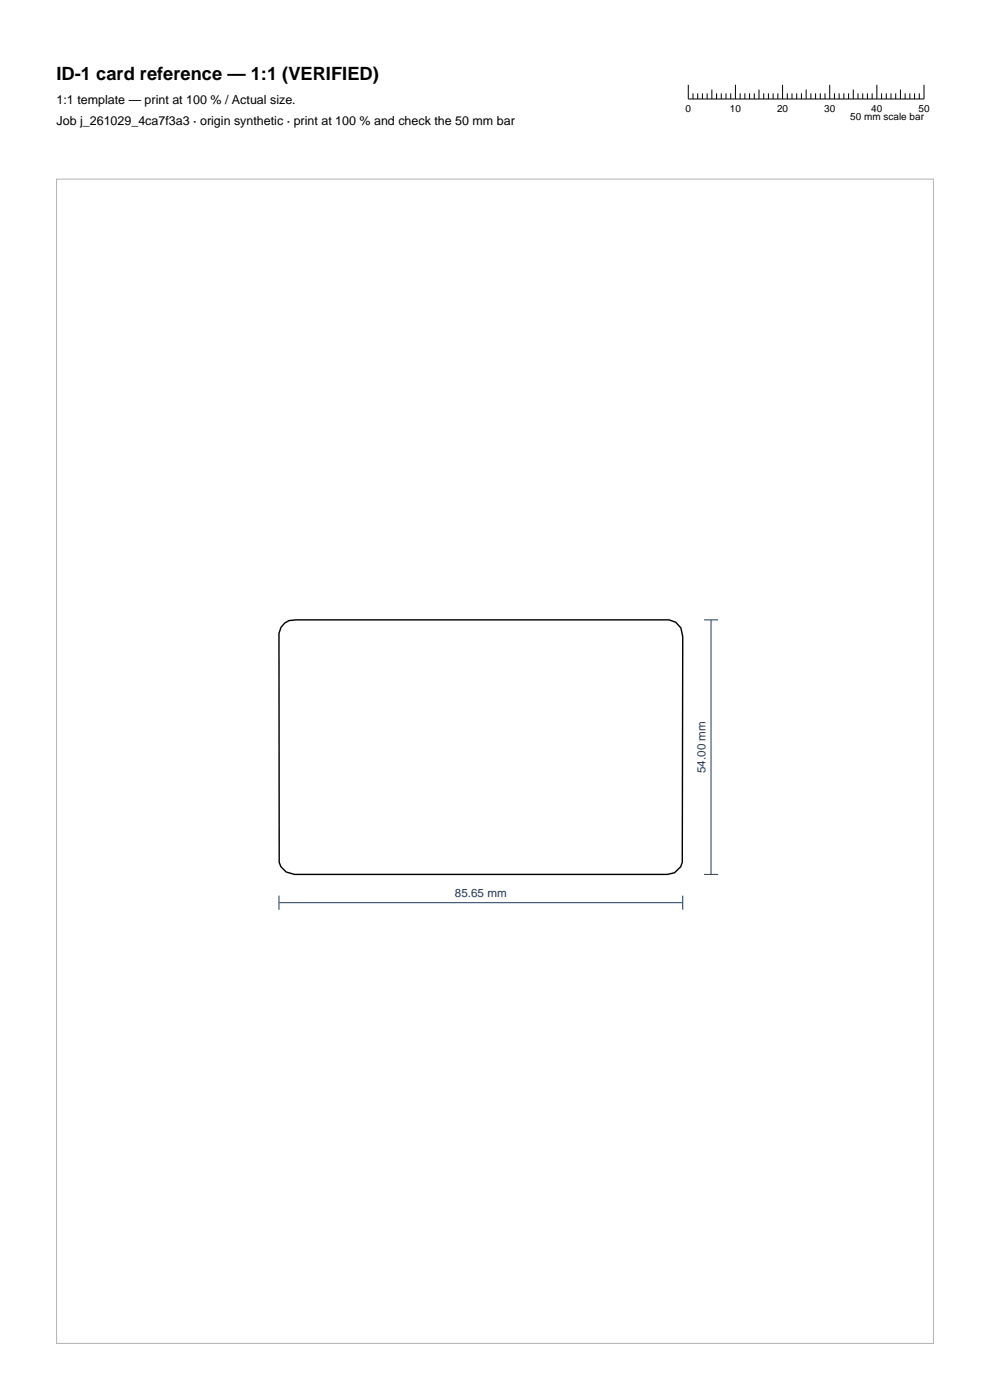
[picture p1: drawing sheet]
<svg xmlns="http://www.w3.org/2000/svg" width="210mm" height="297mm" viewBox="0 0 210 297" stroke-linecap="round" stroke-linejoin="round" font-family="sans-serif">
<g fill="none" stroke="#000" stroke-width=".21">
<path d="M146 18v3h50v-3M147 19.8v1.2M148 19.8v1.2M149 19.8v1.2M150 19.8v1.2M151 19v2M152 19.8v1.2M153 19.8v1.2M154 19.8v1.2M155 19.8v1.2M156 18v3M157 19.8v1.2"/>
<path d="M158 19.8v1.2M159 19.8v1.2M160 19.8v1.2M161 19v2M162 19.8v1.2M163 19.8v1.2M164 19.8v1.2M165 19.8v1.2M166 18v3M167 19.8v1.2M168 19.8v1.2M169 19.8v1.2"/>
<path d="M170 19.8v1.2M171 19v2M172 19.8v1.2M173 19.8v1.2M174 19.8v1.2M175 19.8v1.2M176 18v3M177 19.8v1.2M178 19.8v1.2M179 19.8v1.2M180 19.8v1.2M181 19v2"/>
<path d="M182 19.8v1.2M183 19.8v1.2M184 19.8v1.2M185 19.8v1.2M186 18v3M187 19.8v1.2M188 19.8v1.2M189 19.8v1.2M190 19.8v1.2M191 19v2M192 19.8v1.2M193 19.8v1.2"/>
<path d="M194 19.8v1.2M195 19.8v1.2"/>
</g>
<path d="M60.4 132.2l.9-.6 1.5-.1h79.1l1.4 .5 1.1 1.2 .4 1.8-.1 48-.3 .9-1.3 1.3-1.5 .3h-79.1l-1.8-.5-1.1-1.2-.4-.8v-48.6l.4-1.4z" fill="none" stroke="#000" stroke-width=".3"/>
<path d="M149.3 131.5h3M150.8 131.5v54M59.2 191.5h85.6M59.2 190v3M144.8 190v3M149.3 185.5h3" fill="none" stroke="#1f3b5e" stroke-width=".21"/>
<path d="M12 38h186v247h-186z" fill="none" stroke="#b3b3b3" stroke-width=".21"/>
<text font-size="3.9" x="12" y="17">ID-1 card reference — 1:1 (VERIFIED)</text>
<g font-size="2.6">
<text x="12" y="22">1:1 template — print at 100 % / Actual size.</text>
<text x="12" y="26.5">Job j_261029_4ca7f3a3 · origin synthetic · print at 100 % and check the 50 mm bar</text>
</g>
<g font-size="2.5" fill="#1f3b5e">
<text x="149.6" y="164" transform="rotate(-90 149.6 164)">54.00 mm</text>
<text x="96.5" y="190.3">85.65 mm</text>
</g>
<g font-size="2.1">
<text x="145.4" y="23.8">0</text>
<text x="154.8" y="23.8">10</text>
<text x="164.8" y="23.8">20</text>
<text x="174.8" y="23.8">30</text>
<text x="184.8" y="23.8">40</text>
<text x="194.8" y="23.8">50</text>
<text x="180.4" y="25.5">50 mm scale bar</text>
</g>
</svg>
